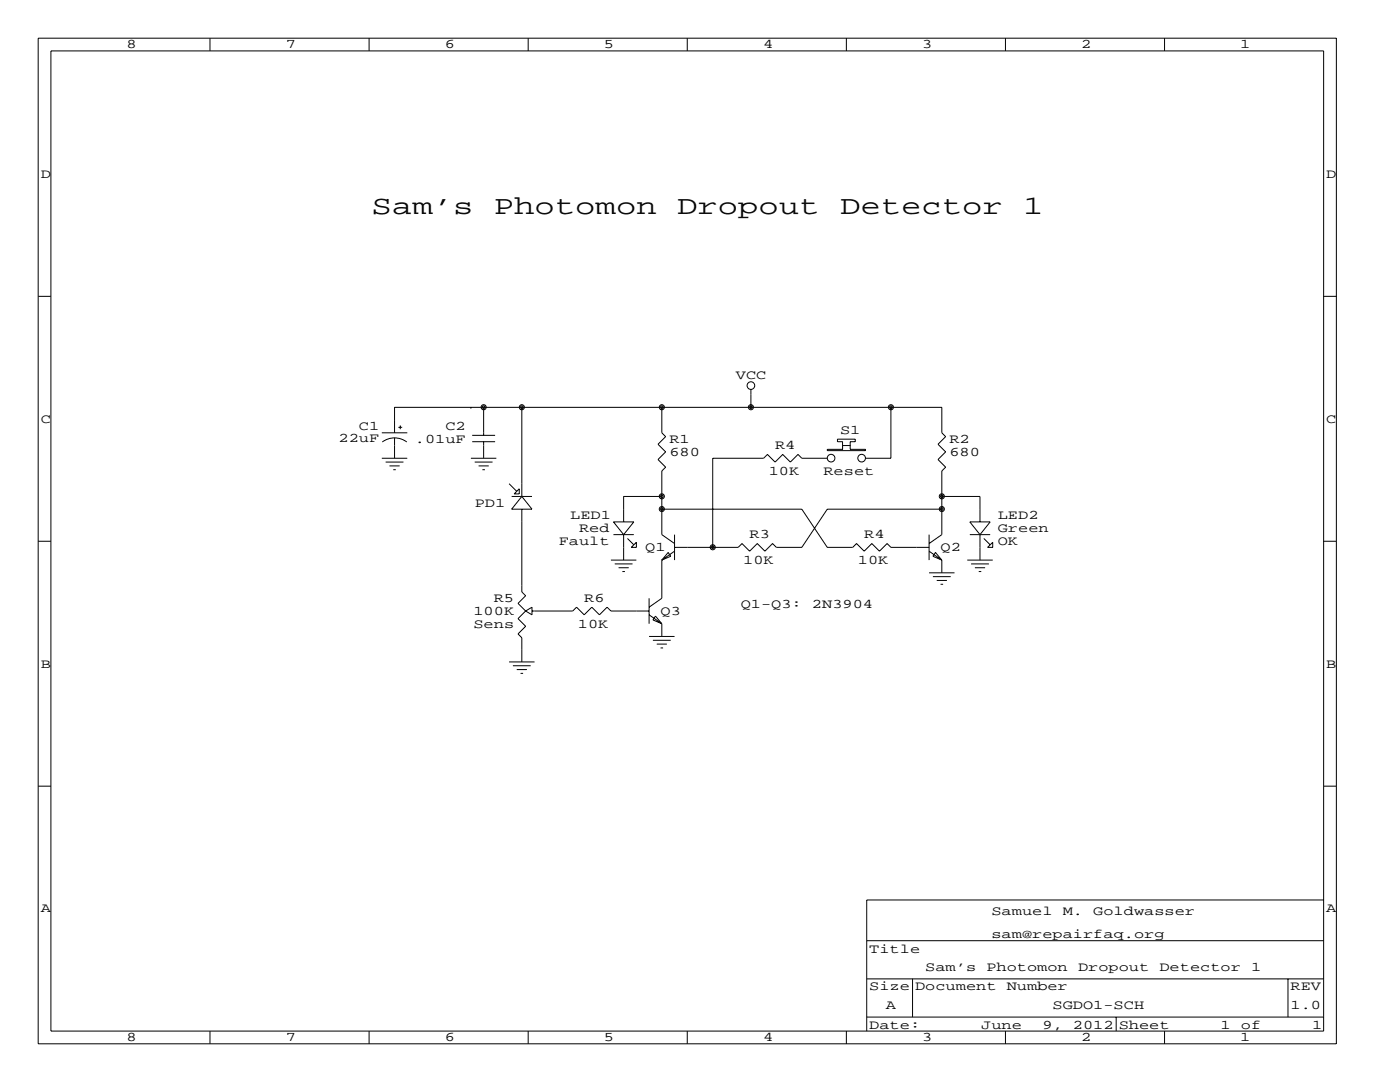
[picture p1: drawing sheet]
<svg xmlns="http://www.w3.org/2000/svg" width="279mm" height="216mm" viewBox="0 0 279 216" stroke-linecap="round" stroke-linejoin="round" font-family="sans-serif">
<g fill="none" stroke="#000" stroke-width=".2">
<path d="M7.6 7.6h259.1v200.7h-259.1zM10.2 10.2h254v195.5h-254zM41.9 7.6v2.6M73.7 7.6v2.6M105.4 7.6v2.6M137.2 7.6v2.6M168.9 7.6v2.6M200.7 7.6v2.6M232.4 7.6v2.6M7.6 59.1h2.6M264.2 59.1h2.5M149.9 77.7v3.6"/>
<path d="M76.2 91.4h5.1M76.2 86.4h5.1M76.3 88.2a4.1 4.1 0 0 1 4.9 0M77 92.2h3.5M77.7 93h2.1M78.5 93.7h.5M78.7 86.4v-5.1h109.3v5.1l.7 .7-1.5 1.5 1.5 1.6-1.5 1.5 1.5 1.5-.7 .8v12.7l-2.6 1.8M78.7 87.4v4M79.5 85.3h.8M79.9 84.9v.7M94 81.3h.1M94 91.4h5.1"/>
<path d="M94.2 88.1h4.6M94.2 86.9h4.6M94.7 92.2h3.6M95.5 93h2M96.3 93.7h.5M96.5 81.3v5.6M96.5 88.1v3.3M101.6 96.5l1.5 1.5M102.1 99.1h4.1M102.6 98.6l1-1.1v1.1zM104.1 81.3h.1M104.1 81.3v17.8"/>
<path d="M104.1 99.1l2.1 2.5h-4.1zM132.1 99.1h-7.6v5M132.1 81.3v5.1l.7 .7-1.5 1.5 1.5 1.6-1.5 1.5 1.5 1.5-.7 .8v12.7l2.5 1.8M165.1 91.4h-5.1l-.7-.7-1.6 1.5-1.5-1.5-1.5 1.5-1.5-1.5-.8 .7h-10.2v17.8M167.1 87.6h3.6v.5h-1v1.6h3v.2h-7.6v-.2h3v-1.6h-1zM168.1 88.9h1.6M177.8 81.3v10.1h-5.1M188 99.1h7.6v5M7.6 108h2.6M104.1 101.6v16.5l.8 .8-1.5 1.5 1.5 1.5M121.9 111.8h5.1M122.4 104.1h4.1l-2 2.6z"/>
<path d="M122.4 106.7h4.1M122.7 112.5h3.5M123.4 113.3h2.1M124.2 114h.5M124.5 106.7v5.1M125.2 107.4l1.3 1.3M127 108.2v1h-1zM129.5 119.4v5.1M132.1 101.6h.1M132.1 101.6h27.9l5.1 7.6h5.1l.7-.7 1.6 1.5 1.5-1.5 1.5 1.5 1.5-1.5 .8 .7h7.6M132.1 111.8v7.6l-2.6 1.8M133.3 110.2l.6 .8-1.8 .8z"/>
<path d="M134.6 106.7v5.1M134.6 110l-2.5 1.8M185.4 106.7v5.1M185.4 110l2.6 1.8M185.4 114.3h5.1M186.2 115.1h3.5M186.7 110.2l1.3 1.6-1.8-.8zM186.9 115.8h2.1M187.7 116.6h.5M188 101.6h-22.9l-5.1 7.6h-5.1l-.7-.7-1.5 1.5-1.6-1.5-1.5 1.5-1.5-1.5-.8 .7h-12.7M188 111.8v2.5M193 111.8h5.1"/>
<path d="M193.5 104.1h4.1l-2 2.6zM193.5 106.7h4.1M193.8 112.5h3.6M194.6 113.3h2M195.3 114h.5M195.6 106.7v5.1M196.3 107.4l1.3 1.3M198.1 108.2v1h-1zM264.2 108h2.5M101.6 132.1h5.1M102.4 132.8h3.5M103.1 133.6h2.1"/>
<path d="M103.9 134.4h.5M104.9 121.9l-1.5 1.5 1.5 1.6-1.5 1.5 .7 .8v4.8M104.9 121.9l1.3-.7v1.5zM106.2 121.9h8.1l.8-.7 1.5 1.5 1.5-1.5 1.5 1.5 1.6-1.5 .7 .7h7.6M129.5 127h5.1M129.5 122.7l2.6 1.8M130.3 127.8h3.6M130.8 122.9l1.3 1.6-1.8-.8zM131.1 128.5h2M131.8 129.3h.5M132.1 124.5v2.5M7.6 156.9h2.6"/>
<path d="M264.2 156.9h2.5M264.2 179.6h-91.2v26.1M173 195.3h91.2M173 187.7h91.2M182.1 195.3v7.6M257 195.3v7.6M41.9 205.7v2.6M73.7 205.7v2.6M105.4 205.7v2.6M137.2 205.7v2.6M168.9 205.7v2.6M173 202.9h91.2"/>
<path d="M200.7 205.7v2.6M222.8 202.9v2.8M232.4 205.7v2.6"/>
<circle cx="149.9" cy="76.9" r=".76"/>
<circle cx="96.5" cy="81.3" r=".51"/>
<circle cx="96.5" cy="81.3" r=".25"/>
<circle cx="104.1" cy="81.3" r=".51"/>
<circle cx="104.1" cy="81.3" r=".25"/>
<circle cx="132.1" cy="99" r=".51"/>
<circle cx="132.1" cy="81.3" r=".51"/>
<circle cx="132.1" cy="99" r=".25"/>
<circle cx="132.1" cy="81.3" r=".25"/>
<circle cx="149.9" cy="81.3" r=".51"/>
<circle cx="149.9" cy="81.3" r=".25"/>
<circle cx="165.9" cy="91.4" r=".76"/>
<circle cx="172" cy="91.4" r=".76"/>
<circle cx="177.8" cy="81.3" r=".51"/>
<circle cx="177.8" cy="81.3" r=".25"/>
<circle cx="188" cy="99" r=".51"/>
<circle cx="188" cy="99" r=".25"/>
<circle cx="132.1" cy="101.6" r=".51"/>
<circle cx="132.1" cy="101.6" r=".25"/>
<circle cx="142.2" cy="109.2" r=".51"/>
<circle cx="142.2" cy="109.2" r=".25"/>
<circle cx="188" cy="101.6" r=".51"/>
<circle cx="188" cy="101.6" r=".25"/>
</g>
<g font-size="5.3">
<text x="74.2" y="42.7">Sam’s</text>
<text x="98.6" y="42.7">Photomon</text>
<text x="135.1" y="42.7">Dropout</text>
<text x="167.6" y="42.7">Detector</text>
<text x="204.2" y="42.7">1</text>
</g>
<g font-size="2.6">
<text x="25.3" y="9.7">8</text>
<text x="57" y="9.7">7</text>
<text x="88.8" y="9.7">6</text>
<text x="120.5" y="9.7">5</text>
<text x="152.3" y="9.7">4</text>
<text x="184" y="9.7">3</text>
<text x="215.8" y="9.7">2</text>
<text x="247.5" y="9.7">1</text>
<text x="8.1" y="35.5">D</text>
<text x="264.7" y="35.5">D</text>
<text x="146.9" y="75.7">VCC</text>
<text x="8.1" y="84.3">C</text>
<text x="67.6" y="88.1">22uF</text>
<text x="71.6" y="85.9">C1</text>
<text x="82.8" y="88.4">.01uF</text>
<text x="88.9" y="85.9">C2</text>
<text x="133.6" y="88.4">R1</text>
<text x="154.7" y="89.7">R4</text>
<text x="167.6" y="86.6">S1</text>
<text x="189.5" y="88.4">R2</text>
<text x="264.7" y="84.3">C</text>
<text x="133.6" y="90.9">680</text>
<text x="153.4" y="94.7">10K</text>
<text x="164.3" y="94.7">Reset</text>
<text x="189.5" y="90.9">680</text>
<text x="94.7" y="101.1">PD1</text>
<text x="113.8" y="103.6">LED1</text>
<text x="115.6" y="106.2">Red</text>
<text x="149.6" y="107.4">R3</text>
<text x="172.5" y="107.4">R4</text>
<text x="199.1" y="103.6">LED2</text>
<text x="199.1" y="106.2">Green</text>
<text x="111.5" y="108.7">Fault</text>
<text x="128.8" y="110">Q1</text>
<text x="148.3" y="112.5">10K</text>
<text x="171.2" y="112.5">10K</text>
<text x="187.7" y="110">Q2</text>
<text x="199.1" y="108.7">OK</text>
<text x="94.5" y="122.7">100K</text>
<text x="94.5" y="125.2">Sens</text>
<text x="98.6" y="120.1">R5</text>
<text x="115.3" y="125.2">10K</text>
<text x="116.6" y="120.1">R6</text>
<text x="131.8" y="122.7">Q3</text>
<text x="147.8" y="121.4">Q1-Q3:</text>
<text x="162.1" y="121.4">2N3904</text>
<text x="8.1" y="133.2">B</text>
<text x="264.7" y="133.2">B</text>
<text x="8.1" y="182.1">A</text>
<text x="197.9" y="182.6">Samuel</text>
<text x="212.1" y="182.6">M.</text>
<text x="218.2" y="182.6">Goldwasser</text>
<text x="264.7" y="182.1">A</text>
<text x="173.5" y="190.2">Title</text>
<text x="197.9" y="187.2">sam@repairfaq.org</text>
<text x="173.5" y="197.6">Size Document</text>
<text x="184.7" y="193.8">Sam’s</text>
<text x="196.8" y="193.8">Photomon</text>
<text x="200.9" y="197.6">Number</text>
<text x="215.1" y="193.8">Dropout</text>
<text x="231.4" y="193.8">Detector</text>
<text x="249.7" y="193.8">1</text>
<text x="257.6" y="197.6">REV</text>
<text x="176.8" y="201.4">A</text>
<text x="210.1" y="201.4">SGDO1-SCH</text>
<text x="257.6" y="201.4">1.0</text>
<text x="25.3" y="207.8">8</text>
<text x="57" y="207.8">7</text>
<text x="88.8" y="207.8">6</text>
<text x="120.5" y="207.8">5</text>
<text x="152.3" y="207.8">4</text>
<text x="173.5" y="205.2">Date:</text>
<text x="184" y="207.8">3</text>
<text x="195.8" y="205.2">June</text>
<text x="208" y="205.2">9,</text>
<text x="214.1" y="205.2">2012 Sheet</text>
<text x="215.8" y="207.8">2</text>
<text x="243.6" y="205.2">1</text>
<text x="247.5" y="207.8">1</text>
<text x="247.7" y="205.2">of</text>
<text x="261.9" y="205.2">1</text>
</g>
</svg>
